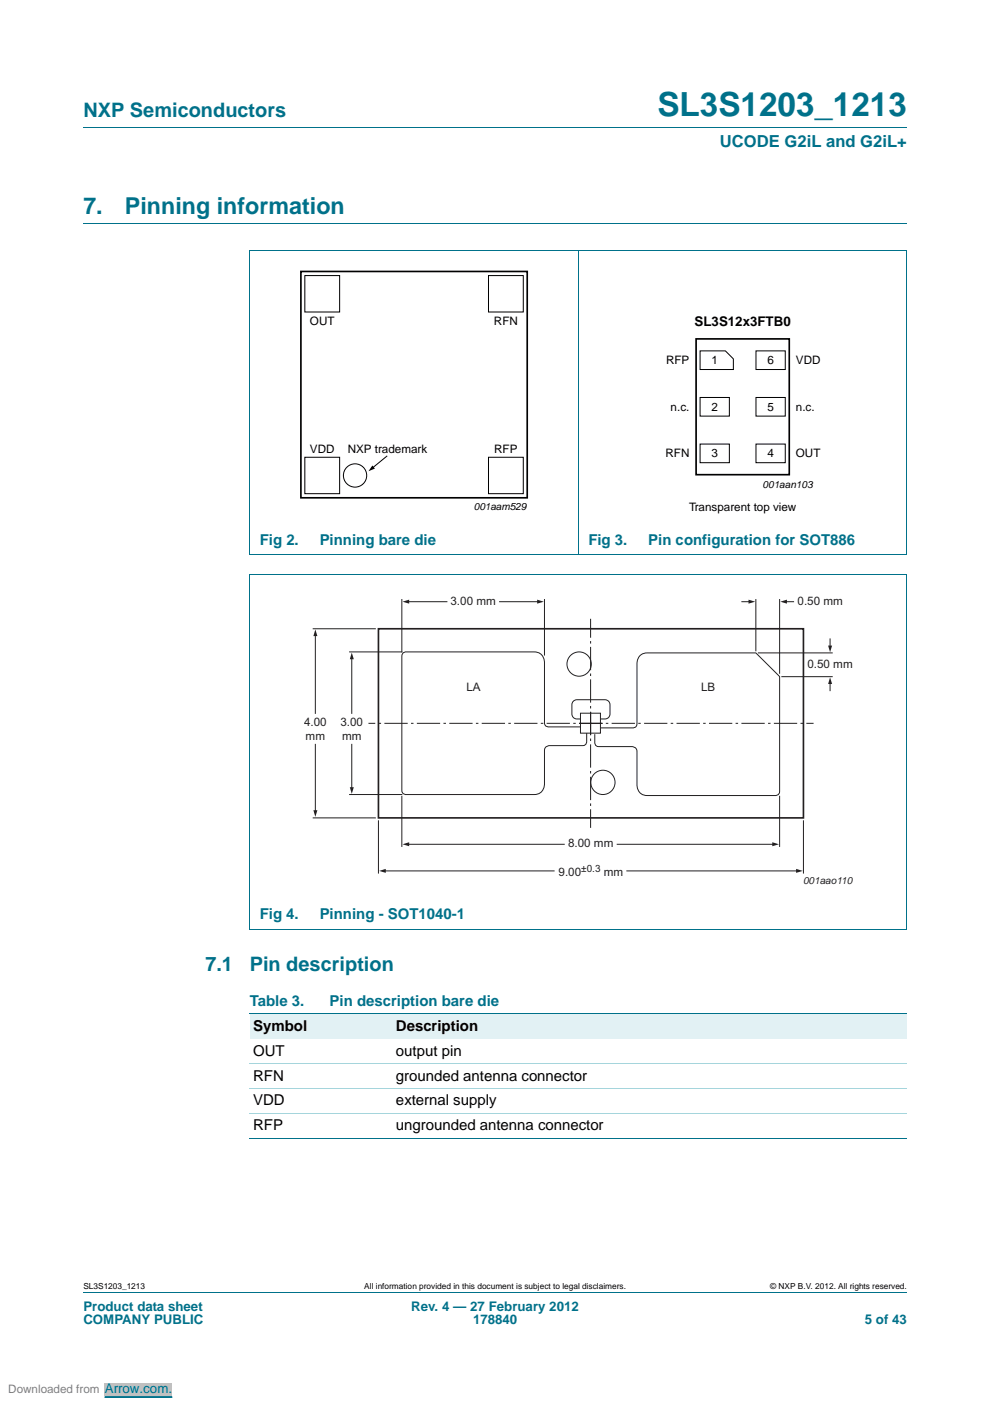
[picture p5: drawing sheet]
<svg xmlns="http://www.w3.org/2000/svg" width="210mm" height="297mm" viewBox="0 0 210 297" stroke-linecap="round" stroke-linejoin="round" font-family="sans-serif">
<path d="M17.7 27h174.6M17.7 47.4h174.6M52.9 53.1h139.4M53 53.1v64.5M122.6 53v64.7M192.3 53.1v64.5M52.9 117.6h139.4M52.9 121.9h139.4M53 121.9v75M192.3 121.9v75M52.9 197h139.4M17.7 273.9h174.6" fill="none" stroke="#00718a" stroke-width=".21"/>
<g fill="none" stroke="#000" stroke-width=".21">
<path d="M64.6 58.4h7.4v7.7h-7.4zM103.6 58.4h7.4v7.8h-7.4zM148.4 74.4h5.4l1.7 1.7v2.2h-7.1zM160.3 74.4h6.2v3.9h-6.2zM64.6 96.9h7.4v7.8h-7.4zM82 96.7l-3 2.5M103.6 96.9h7.4v7.8h-7.4zM148.4 94.2h6.2v3.9h-6.2zM148.4 84.3h6.2v3.9h-6.2zM160.3 94.2h6.2v3.9h-6.2zM160.3 84.3h6.2v3.9h-6.2z"/>
<circle cx="75.3" cy="100.8" r="2.47"/>
</g>
<path d="M63.8 57.6h48v47.9h-48zM147.6 71.9h19.7v28.7h-19.7z" fill="none" stroke="#000" stroke-width=".35"/>
<path d="M79 98.7l.5 .6-1.4 .6z" fill="#000"/>
<path d="M105.9 127.6h8.3" fill="none" stroke="#231f20" stroke-width=".21"/>
<path d="M113.9 127.1l1.4 .5-1.4 .4z" fill="#231f20"/>
<path d="M157.3 127.6h1.7" fill="none" stroke="#231f20" stroke-width=".21"/>
<path d="M158.7 127.1l1.4 .5-1.4 .4z" fill="#231f20"/>
<path d="M130.9 179h33.1" fill="none" stroke="#231f20" stroke-width=".21"/>
<path d="M163.7 178.6l1.5 .4-1.5 .4z" fill="#231f20"/>
<path d="M132.9 184.6h36.2" fill="none" stroke="#231f20" stroke-width=".21"/>
<path d="M168.8 184.2l1.4 .4-1.4 .5z" fill="#231f20"/>
<path d="M86.5 179h33.1" fill="none" stroke="#231f20" stroke-width=".21"/>
<path d="M85.3 179l1.5-.4v.8z" fill="#231f20"/>
<path d="M81.5 184.6h36" fill="none" stroke="#231f20" stroke-width=".21"/>
<path d="M80.4 184.6l1.4-.4v.9z" fill="#231f20"/>
<path d="M86.5 127.6h8.3" fill="none" stroke="#231f20" stroke-width=".21"/>
<path d="M85.3 127.6l1.5-.5v.9z" fill="#231f20"/>
<path d="M166.6 127.6h1.7" fill="none" stroke="#231f20" stroke-width=".21"/>
<path d="M165.4 127.6l1.4-.5v.9z" fill="#231f20"/>
<path d="M176 144.7v1.7" fill="none" stroke="#231f20" stroke-width=".21"/>
<path d="M176 143.6l.4 1.4h-.8z" fill="#231f20"/>
<path d="M66.9 134.6v16.6" fill="none" stroke="#231f20" stroke-width=".21"/>
<path d="M66.9 133.5l.4 1.4h-.9z" fill="#231f20"/>
<path d="M74.6 139.5v11.7" fill="none" stroke="#231f20" stroke-width=".21"/>
<path d="M74.6 138.4l.4 1.4h-.8z" fill="#231f20"/>
<path d="M176 135.5v1.7" fill="none" stroke="#231f20" stroke-width=".21"/>
<path d="M175.6 136.9h.8l-.4 1.4z" fill="#231f20"/>
<path d="M74.6 157.8v9.4" fill="none" stroke="#231f20" stroke-width=".21"/>
<path d="M74.2 166.9h.8l-.4 1.4z" fill="#231f20"/>
<path d="M66.9 157.8v14.3" fill="none" stroke="#231f20" stroke-width=".21"/>
<path d="M66.4 171.8h.9l-.4 1.4z" fill="#231f20"/>
<path d="M80.2 133.3h90.1v40.1h-90.1z" fill="none" stroke="#231f20" stroke-width=".35"/>
<g fill="none" stroke="#231f20" stroke-width=".21">
<path d="M66.3 133.3h13.4M74 138.2h11.3M85.2 127v11.3M115.4 127v12M160.3 127v11.1M160.7 138.4h15.9M165.3 127v15.8M123.1 154.1h-6.8l-.5-.1-.3-.3-.1-13.4a2.1 2.1 0 0 0-2.1-2.1h-27.3l-.5 .2-.3 .8v28.4l.1 .5 .8 .4h27.2a2.11 2.11 0 0 0 2.1-2.2v-7.2a1.01 1.01 0 0 1 1.1-1h7.1l.4-.1 .4-.6v-2M123.1 151.2h4.2v4.2h-4.2zM123.1 152.4a1.42 1.42 0 0 1-1.8-.7v-2.3a1.06 1.06 0 0 1 1-1h6a1.06 1.06 0 0 1 1 1v2a1.06 1.06 0 0 1-1 1h-1M127.4 154.3h6.8l.5-.1 .3-.3 .1-13.4a2.1 2.1 0 0 1 2.1-2.1h23.1l5 5v24.4l-.1 .5-.8 .4h-27.2a2.11 2.11 0 0 1-2.1-2.2v-7.2a1.01 1.01 0 0 0-1.1-1h-7.1l-.5-.1-.3-.6v-1.9M165.7 143.5h10.9"/>
<path d="M66.3 173.4h13.4M74 168.5h11.3M80.2 173.9v11.3M85.2 168.7v10.9M165.3 168.7v10.9M170.3 173.9v11.3"/>
<circle cx="122.8" cy="140.8" r="2.58"/>
<circle cx="127.8" cy="165.9" r="2.58"/>
</g>
<path d="M122.8 153.4h49.7M125.2 150.9v24.6M125.2 155.9v-24.7M127.7 153.4h-49.6" fill="none" stroke="#231f20" stroke-width=".21" stroke-dasharray="4.9 .7 .5 .7" stroke-linecap="butt"/>
<g fill="#e2f1f4">
<path d="M53 215h30.2v5.3h-30.2z"/>
<path d="M83.2 215h109.1v5.3h-109.1z"/>
</g>
<path d="M53 215h139.3M53 241.4h139.3" fill="none" stroke="#00718a" stroke-width=".21"/>
<path d="M53 225.6h139.3M53 230.8h139.3M53 236.1h139.3" fill="none" stroke="#a5d5dc" stroke-width=".21"/>
<path d="M0 294.6h70.6" fill="none" stroke="#fff" stroke-width="2.5" stroke-linecap="butt"/>
<path d="M22.2 293.3h14.3v2.6h-14.3z" fill="#c0c0c0"/>
<path d="M22.2 296.2h14.3" fill="none" stroke="#00f" stroke-width=".21"/>
<path d="M0 294.6h70.6" fill="none" stroke="#fff" stroke-width="2.5" stroke-linecap="butt"/>
<path d="M22.2 293.3h14.3v2.6h-14.3z" fill="#c0c0c0"/>
<path d="M22.2 296.2h14.3" fill="none" stroke="#00f" stroke-width=".21"/>
<path d="M0 294.6h70.6" fill="none" stroke="#fff" stroke-width="2.5" stroke-linecap="butt"/>
<path d="M22.2 293.3h14.3v2.6h-14.3z" fill="#c0c0c0"/>
<path d="M22.2 296.2h14.3" fill="none" stroke="#00f" stroke-width=".21"/>
<path d="M0 294.6h70.6" fill="none" stroke="#fff" stroke-width="2.5" stroke-linecap="butt"/>
<path d="M22.2 293.3h14.3v2.6h-14.3z" fill="#c0c0c0"/>
<path d="M22.2 296.2h14.3" fill="none" stroke="#00f" stroke-width=".21"/>
<path d="M0 294.6h70.6" fill="none" stroke="#fff" stroke-width="2.5" stroke-linecap="butt"/>
<path d="M22.2 293.3h14.3v2.6h-14.3z" fill="#c0c0c0"/>
<path d="M22.2 296.2h14.3" fill="none" stroke="#00f" stroke-width=".21"/>
<text font-size="7" fill="#00718a" x="139.4" y="24.6">SL3S1203_1213</text>
<g font-size="4.9" fill="#00718a">
<text x="17.7" y="45.4">7.</text>
<text x="26.5" y="45.4">Pinning information</text>
</g>
<g font-size="4.2" fill="#00718a">
<text x="17.7" y="24.9">NXP Semiconductors</text>
<text x="43.5" y="205.8">7.1</text>
<text x="52.9" y="205.8">Pin description</text>
</g>
<text font-size="3.5" fill="#00718a" x="152.6" y="31.1">UCODE G2iL and G2iL+</text>
<g font-size="3.2" fill="#00718a">
<text x="55.1" y="115.5">Fig 2.</text>
<text x="67.8" y="115.5">Pinning bare die</text>
<text x="124.7" y="115.5">Fig 3.</text>
<text x="137.5" y="115.5">Pin configuration for SOT886</text>
<text x="55.1" y="194.9">Fig 4.</text>
<text x="67.8" y="194.9">Pinning - SOT1040-1</text>
<text x="53" y="213.2">Table 3.</text>
<text x="69.9" y="213.2">Pin description bare die</text>
</g>
<g font-size="3.2">
<text x="53.7" y="218.5">Symbol</text>
<text x="83.9" y="218.5">Description</text>
<text x="53.7" y="223.8">OUT</text>
<text x="83.9" y="223.8">output pin</text>
<text x="53.7" y="229.1">RFN</text>
<text x="83.9" y="229.1">grounded antenna connector</text>
<text x="53.7" y="234.4">VDD</text>
<text x="53.7" y="239.7">RFP</text>
<text x="83.9" y="239.7">ungrounded antenna connector</text>
<text x="84" y="234.4">external supply</text>
</g>
<text font-size="2.8" x="147.3" y="69">SL3S12x3FTB0</text>
<g font-size="2.8" fill="#00718a">
<text x="17.7" y="277.9">Product data sheet</text>
<text x="17.7" y="280.8">COMPANY PUBLIC</text>
<text x="87.2" y="277.9">Rev. 4 — 27 February 2012</text>
<text x="100.3" y="280.8">178840</text>
<text x="183.4" y="280.8">5 of 43</text>
</g>
<text font-size="2.8" fill="#00f" x="22.2" y="295.3">Arrow.com.</text>
<g font-size="2.5">
<text x="65.7" y="68.9">OUT</text>
<text x="104.7" y="68.9">RFN</text>
<text x="141.2" y="77.2">RFP</text>
<text x="150.9" y="77.2">1</text>
<text x="162.7" y="77.2">6</text>
<text x="168.8" y="77.2">VDD</text>
<text x="142.2" y="87.1">n.c.</text>
<text x="150.9" y="87.1">2</text>
<text x="162.7" y="87.1">5</text>
<text x="168.8" y="87.1">n.c.</text>
<text x="65.7" y="96">VDD</text>
<text x="73.7" y="96">NXP trademark</text>
<text x="104.8" y="96">RFP</text>
<text x="141.1" y="97">RFN</text>
<text x="150.9" y="97">3</text>
<text x="162.7" y="97">4</text>
<text x="168.8" y="97">OUT</text>
<text x="146.1" y="108.3">Transparent top view</text>
</g>
<g font-size="2.5" fill="#231f20">
<text x="95.5" y="128.2">3.00 mm</text>
<text x="169.1" y="128.2">0.50 mm</text>
<text x="171.2" y="141.6">0.50 mm</text>
<text x="98.9" y="146.4">LA</text>
<text x="148.7" y="146.4">LB</text>
<text x="64.5" y="154">4.00</text>
<text x="72.2" y="153.9">3.00</text>
<text x="64.8" y="157">mm</text>
<text x="72.5" y="156.9">mm</text>
<text x="120.4" y="179.7">8.00 mm</text>
<text x="118.4" y="185.7">9.00</text>
<text x="128" y="185.7">mm</text>
</g>
<text font-size="2.5" fill="#808080" x="1.8" y="295.3">Downloaded from</text>
<g font-size="2.1">
<text x="161.7" y="103.5">001aan103</text>
<text x="100.5" y="108.2">001aam529</text>
</g>
<g font-size="2.1" fill="#231f20">
<text x="123.2" y="184.9">±0.3</text>
<text x="170.3" y="187.5">001aao110</text>
</g>
<g font-size="1.8">
<text x="17.7" y="273.3">SL3S1203_1213</text>
<text x="77.2" y="273.3">All information provided in this document is subject to legal disclaimers.</text>
<text x="163.3" y="273.3">© NXP B.V. 2012. All rights reserved.</text>
</g>
</svg>
